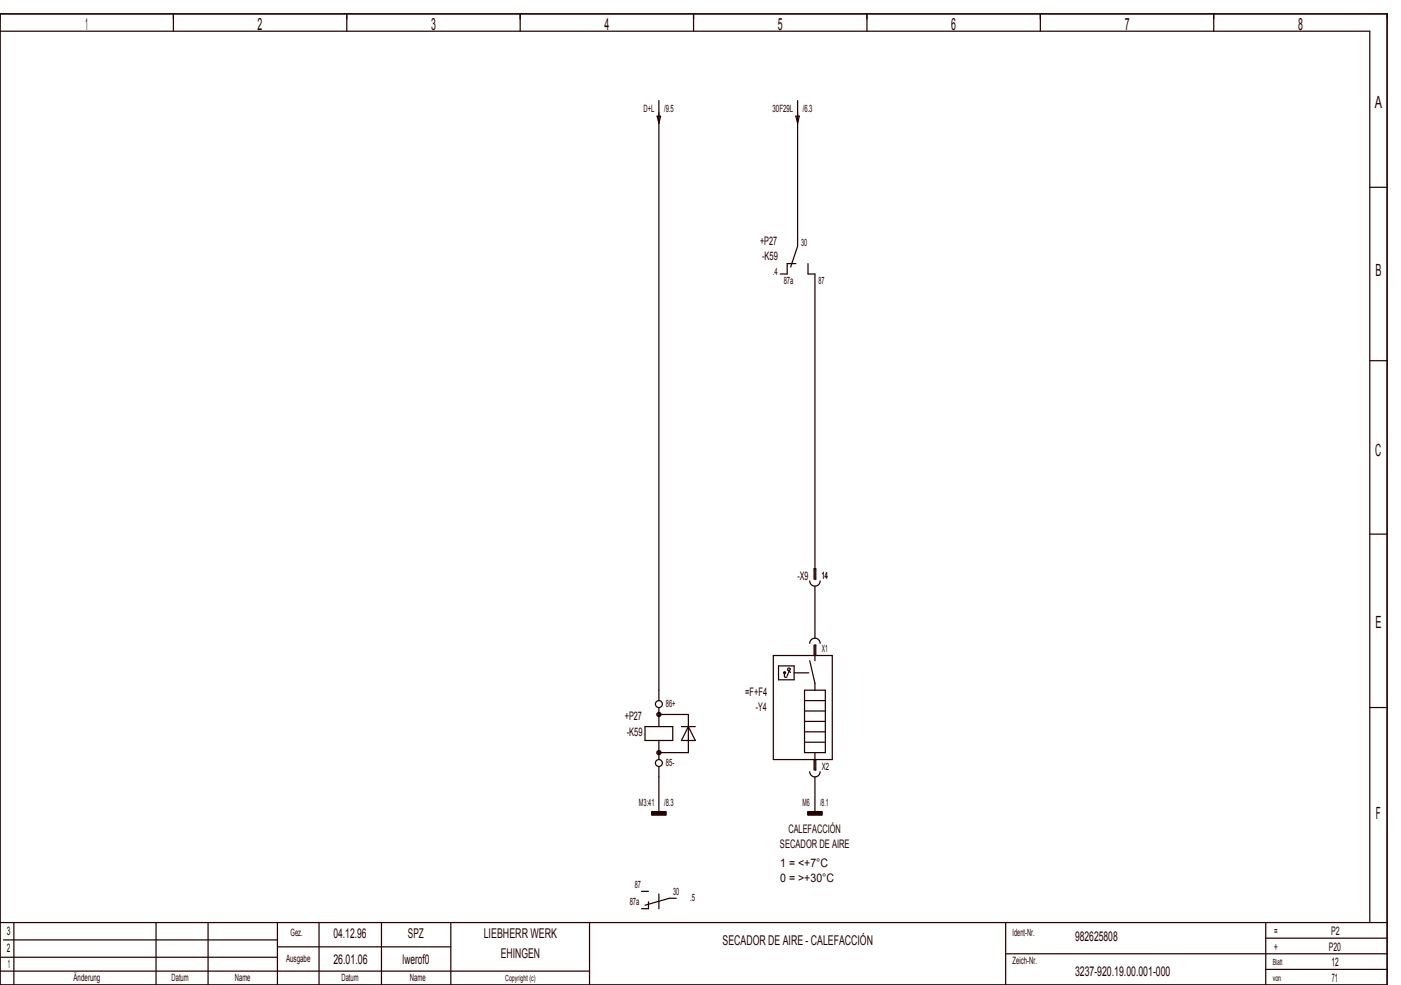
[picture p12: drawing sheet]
<svg xmlns="http://www.w3.org/2000/svg" width="404mm" height="284mm" viewBox="0 0 404 284" stroke-linecap="round" stroke-linejoin="round" font-family="sans-serif">
<g fill="none" stroke="#240000" stroke-width=".35">
<path d="M0 4h400v280h-400zM0 9h395v257M50 4v5M100 4v5M150 4v5M200 4v5M250 4v5M300 4v5M350 4v5M189.5 33.5h1l-.5 2zM190 29v173M229.5 33.5h1l-.5 2z"/>
<path d="M230 29v42l-2 6M395 54h5M229.5 76h-2.5v3h-2M233 76v3h2v88h.3v-3h-.5v3M395 104h5M395 154h5M233.5 167.5a1.5 1.5 0 0 0 1.5 1.5 1.5 1.5 0 0 0 1.5-1.5M235 169v15M223 189h17v30h-17zM224.5 192h4.5v4h-4.5zM226 194.1a.3 .3 0 0 1 .2-.4 .3 .3 0 0 1 .3 .4M226.3 193.7l-.1 1.3 .3 .3 .4-.2"/>
<path d="M228 193.9l-.7-.5a.4 .4 0 0 1 0-.7 .4 .4 0 0 1 .6 .2l-.9 2M232 199h6v18h-6zM233.5 185.5a1.5 1.5 0 0 1 1.5-1.5 1.5 1.5 0 0 1 1.5 1.5M233.5 190.5l1.5 6.5v2M234.8 186v3M235.3 189v-3h-.3v4.5M186 209.5h8v4h-8zM190 204v5.5M190 213.5v5.5M190 206h8.5v11h-8.5M196.5 209.5h4M198.5 209.5l2 4h-4z"/>
<path d="M232 214h6M232 211h6M232 208h6M232 205h6M232 202h6M234.8 219v3M235 217v5h.3v-3M395 204h5M188 234h4v1h-4zM188 234.9h4M188 234.8h4M188 234.7h4"/>
<path d="M188 234.6h4M188 234.5h4M188 234.4h4M188 234.3h4M188 234.2h4M188 234.1h4M190 221v13M233 234h4v1h-4zM233 234.9h4M233 234.8h4M233 234.7h4M233 234.6h4"/>
<path d="M233 234.5h4M233 234.4h4M233 234.3h4M233 234.2h4M233 234.1h4M233.5 222.5a1.5 1.5 0 0 0 1.5 1.5 1.5 1.5 0 0 0 1.5-1.5M235 224v10M185 257h2M187 260v2h-2M195 259h-2l-7 2M0 280h170M0 276h80"/>
<path d="M0 266h400M1 271h79M4 266v18M45 266v18M60 266v18M80 266v18M80 273h50M92 266v18M110 266v18M130 266v18M170 266v18M290 266v18"/>
<path d="M290 275h110M365 266v18M365 279.5h35M365 270.5h35"/>
<circle cx="190" cy="220" r="1"/>
<circle cx="190" cy="203" r="1"/>
<circle cx="190" cy="206" r=".6"/>
<circle cx="190" cy="217" r=".6"/>
<circle cx="190" cy="206" r=".3"/>
<circle cx="190" cy="217" r=".3"/>
</g>
<path d="M229 194h5M190 262v-6" fill="none" stroke="#240000" stroke-width=".35" stroke-dasharray="4.2 1.8"/>
<g font-size="4.8" fill="#240000">
<text x="24.6" y="8.6">1</text>
<text x="74.3" y="8.6">2</text>
<text x="124.3" y="8.6">3</text>
<text x="174.3" y="8.6">4</text>
<text x="224.3" y="8.6">5</text>
<text x="274.3" y="8.6">6</text>
<text x="324.3" y="8.6">7</text>
<text x="374.3" y="8.6">8</text>
<text x="396.5" y="31.1">A</text>
<text x="396.7" y="79.6">B</text>
<text x="396.6" y="131.6">C</text>
<text x="396.7" y="181.1">E</text>
<text x="396.8" y="236.1">F</text>
</g>
<g font-size="3.9" fill="#240000">
<text x="96.2" y="270.3">04.12.96</text>
<text x="117.6" y="270.3">SPZ</text>
<text x="139.5" y="270.3">LIEBHERR WERK</text>
<text x="208.4" y="272.3">SECADOR DE AIRE ­ CALEFACCIÓN</text>
<text x="310" y="271.3">982625808</text>
<text x="96.1" y="277.8">26.01.06</text>
<text x="116.1" y="277.8">lwerof0</text>
<text x="144.4" y="276.3">EHINGEN</text>
<text x="310" y="281.3">3237­920.19.00.001­000</text>
</g>
<g font-size="3.4" fill="#240000">
<text x="219.2" y="70.7">+P27</text>
<text x="219.7" y="75.1">­K59</text>
<text x="229.9" y="167.1">­X9</text>
<text x="214.9" y="200.7">=F+F4</text>
<text x="180.2" y="207.7">+P27</text>
<text x="217.9" y="205.1">­Y4</text>
<text x="180.7" y="212.1">­K59</text>
<text x="224.9" y="244.4">SECADOR DE AIRE</text>
<text x="227.3" y="240.1">CALEFACCIÓN</text>
<text x="225" y="250.1">1 = &lt;+7°C</text>
<text x="225" y="254.4">0 = &gt;+30°C</text>
<text x="2" y="269.6">3</text>
<text x="367.5" y="269.6">=</text>
<text x="383.8" y="269.6">P2</text>
<text x="2" y="274.6">2</text>
<text x="367.5" y="274.1">+</text>
<text x="383.2" y="274.1">P20</text>
<text x="2.2" y="279.1">1</text>
<text x="384" y="278.6">12</text>
<text x="384" y="283.1">71</text>
</g>
<g font-size="2.9" fill="#240000">
<text x="185.5" y="32.4">D+L</text>
<text x="191.5" y="32.4">/9.5</text>
<text x="222.8" y="32.4">30F29L</text>
<text x="231.5" y="32.4">/6.3</text>
<text x="231" y="70.9">30</text>
<text x="222.9" y="79.3">.4</text>
<text x="226" y="81.8">87a</text>
<text x="236" y="81.8">87</text>
<text x="237" y="166.9">14</text>
<text x="237" y="187.9">X1</text>
<text x="192" y="203.9">86+</text>
<text x="192" y="220.9">85­</text>
<text x="237" y="221.9">X2</text>
<text x="184.2" y="232.4">M3:41</text>
<text x="191.5" y="232.4">/8.3</text>
<text x="231.4" y="232.4">M6</text>
<text x="236.5" y="232.4">/8.1</text>
<text x="183.1" y="256">87</text>
<text x="194.1" y="258">30</text>
<text x="181.6" y="261">87a</text>
<text x="199" y="259.9">.5</text>
<text x="83.8" y="269.9">Gez.</text>
<text x="292" y="269.9">Ident­Nr.</text>
<text x="82.5" y="277.4">Ausgabe</text>
<text x="292" y="277.9">Zeich­Nr.</text>
<text x="21.2" y="282.9">Änderung</text>
<text x="49.5" y="282.9">Datum</text>
<text x="67.7" y="282.9">Name</text>
<text x="98.5" y="282.9">Datum</text>
<text x="118.2" y="282.9">Name</text>
</g>
<g font-size="2.4" fill="#240000">
<text x="367" y="278.3">Blatt</text>
<text x="145.7" y="282.8">Copyright (c)</text>
<text x="367" y="282.8">von</text>
</g>
</svg>
